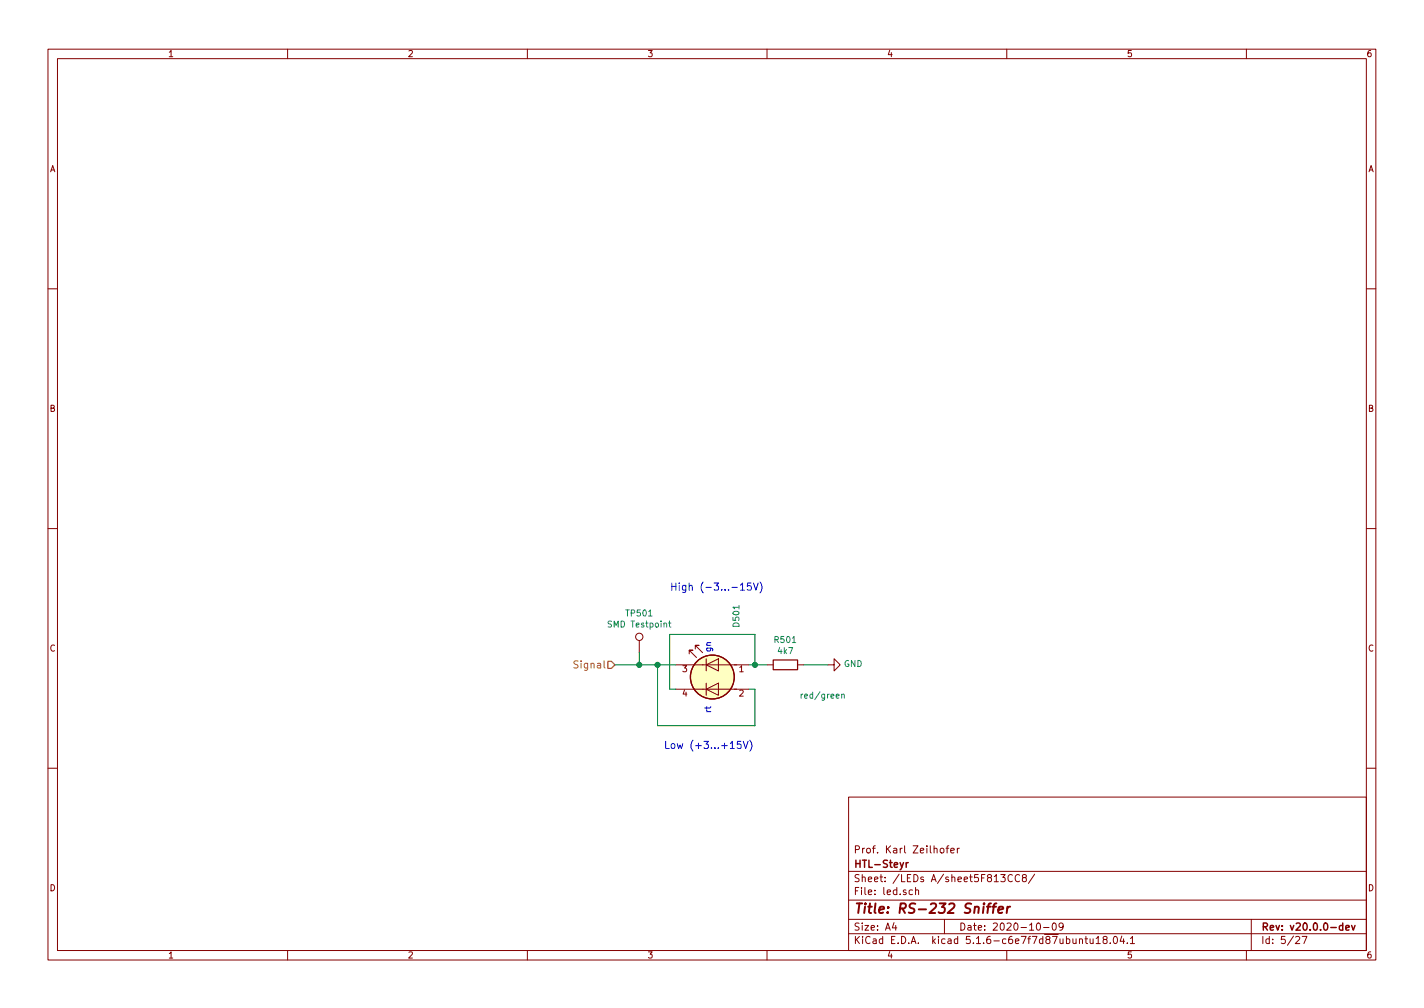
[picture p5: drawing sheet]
<svg xmlns="http://www.w3.org/2000/svg" width="297mm" height="210mm" viewBox="0 0 297 210" stroke-linecap="round" stroke-linejoin="round" font-family="sans-serif">
<g fill="none" stroke="#840000" stroke-width=".21">
<path d="M10 10.3h277v189.9h-277zM12 12.2h273v186.1h-273zM60 10.3v1.9M110 10.3v1.9M160 10.3v1.9M210 10.3v1.9M260 10.3v1.9M10 60.2h2M285 60.2h2M10 110.3h2M285 110.3h2M133.3 133.6v2.5"/>
<path d="M141 138.7h15.2M143.8 136.4v-.8h.7h-.7l1.5 1.6M145 135.4v-.8h.8h-.8l1.6 1.5M147.3 138.7l2.6-1.3v2.5zM147.3 137.4v2.5M160 138.7h1.3M166.4 138.7h1.2M172.7 138.7h1.3v-1.3l1.3 1.3-1.3 1.2v-1.2M141 143.8h15.2M147.3 143.8l2.6-1.3v2.5zM147.3 142.5v2.5M10 160.2h2"/>
<path d="M177 166.3h108v32h-108zM196.2 177.1l.2-.2 .4 .2 .1 .5-.1 .2-.4 .1-.2-.1zM197.3 176.9h.6M197.9 176.4l-.3 .3v1.2M198.3 177.4l.8-.1-.1-.3-.4-.1-.3 .2 .1 .7h.6M199.7 176.9v1M200.1 176.9l-.4 .3M285 160.2h2M60 198.3v1.9M110 198.3v1.9M160 198.3v1.9M177 194.8h108"/>
<path d="M177 191.8h108M177 187.8h108M177 181.8h108M186.5 192.5l-.4 1h1M186.8 193v1M190.3 185.7l-.4-.1-.3 .3 .1 .6 .2 .1 .4-.1M191 185.7l.2-.1 .4 .1v.9M191 185.1v1.5M197 191.8v3M208.8 182.4h.9l-.5 .6 .4 .1v.7l-.2 .1-.6-.1M210 198.3v1.9M211.2 182.6a.59 .59 0 0 0-.8 0 .59 .59 0 0 0-.1 .7 .56 .56 0 0 0 .2 .5 .56 .56 0 0 0 .7 0"/>
<path d="M212.7 182.6a.59 .59 0 0 0-.8 0 .59 .59 0 0 0-.1 .7 .56 .56 0 0 0 .2 .5 .56 .56 0 0 0 .7 0M213.5 183.1l-.2-.2v-.3l.2-.2 .5 .1v.4l-.6 .2-.1 .3v.4l.2 .1 .5-.1 .1-.2-.1-.4-.2-.1M215.8 182.3l-1.3 2M216.3 192.7l.3-.2a.81 .81 0 0 1 .5 .8 .81 .81 0 0 1-.5 .7l-.3-.1-.1-.4zM217.7 193.5h1.1M219.6 192.7l.4-.2a.86 .86 0 0 1-.2 1.5l-.2-.1-.1-.4zM221.8 193.2l-.3 .3h-.3l-.3-.3 .2-.6 .4-.1 .2 .2a1.13 1.13 0 0 1-.2 1.2l-.4 .1M225.2 196l.2-.2 .3 .1 .1 .9M226.3 195.8h.6M226.5 195.3v1.3l.4 .2M227.4 195.8l.1 .9 .3 .1 .2-.1M228 195.8v1"/>
<path d="M228.7 195.8l.4-.5v1.5M228.7 196.8h.8M230.4 196l-.3-.2v-.3l.3-.2 .4 .1 .1 .4-.7 .2-.1 .3v.4l.3 .1h.3l.2-.3v-.4l-.2-.1M231.6 196.7v.1M232.4 195.4l.2-.1a.8 .8 0 0 1 .5 .8 .8 .8 0 0 1-.5 .7 1 1 0 0 1-.2-1.4zM234 195.2l-.3 1.1h.9M234.4 195.8v1M235.2 196.7v.1M235.8 195.8l.4-.5v1.5M235.8 196.8h.9M260 198.3v1.9M261 191.8v6.5"/>
<path d="M270.3 195.5l.5-.2 .3 .5-.9 1h.9M271.6 195.3h1l-.6 1.5"/>
<circle cx="133.3" cy="132.8" r=".76"/>
</g>
<path d="M189 179.9v1M189.5 179.9l-.5 .3M280.1 193.1l-.4-.1-.3 .3 .1 .6 .2 .1 .4-.1M280.1 192.5v1.5M280.7 193.5l.8-.1-.1-.3-.5-.1-.2 .2 .1 .7h.6M281.9 193l.4 1 .4-1" fill="none" stroke="#840000" stroke-width=".3"/>
<path d="M205.9 189.1h.7M206.7 188.4l-.4 .1-.1 .2-.2 1.7M207 189.1h.8M207.8 188.4l-.3 .1-.2 .2-.2 1.7M208.3 189.8l.9-.2v-.4h-.8l-.2 1 .3 .2 .5-.1M210.2 189.1l-.2 1.3M210.7 189.1l-.4 .1-.2 .3" fill="none" stroke="#840000" stroke-width=".41"/>
<path d="M139.5 130h.5M139.6 129.5v1.1l.4 .2M167.1 144.8v.8M167.5 144.8l-.4 .2M175.6 144.9h.5v.7" fill="none" stroke="#008484" stroke-width=".21"/>
<circle cx="148.6" cy="141.2" r="4.6" fill="#ffffc2" stroke="#ffffc2" stroke-width=".21"/>
<g fill="none" stroke="#840000" stroke-width=".25">
<path d="M161.3 137.7h5.1v2h-5.1z"/>
<circle cx="148.6" cy="141.2" r="4.6"/>
</g>
<path d="M128.3 138.7h12.7M133.3 136.1v2.6M137.2 138.7v12.7h20.3v-7.6h-1.3M156.2 138.7h3.8M157.5 138.7v-6.4h-17.8v11.5h1.3M167.6 138.7h5.1" fill="none" stroke="#008400" stroke-width=".21"/>
<path d="M126.8 137.9h.7l.8 .8-.8 .7h-.7z" fill="none" stroke="#848400" stroke-width=".25"/>
<path d="M154.5 122l.4-.4v1.5M154.5 123.1h.8M156.7 121.6h-.7l-.1 .7 .2-.1h.5l.1 .2v.6l-.2 .1-.6-.1M157.2 121.6l.5 1.5 .5-1.5M158.5 121.4a1.71 1.71 0 0 1 0 2.3M154.6 154.6h-.8v.7l.2-.1 .5 .1 .1 .2v.5l-.3 .1-.5-.1M155 154.6l.5 1.5 .6-1.5M156.4 154.4a1.71 1.71 0 0 1 0 2.3" fill="none" stroke="#0000c2" stroke-width=".21"/>
<g fill="#008400" stroke="#008400" stroke-width=".25">
<circle cx="137.2" cy="138.7" r=".51"/>
<circle cx="157.5" cy="138.7" r=".51"/>
<circle cx="133.4" cy="138.7" r=".51"/>
</g>
<text font-size="2.8" fill="#840000" x="178" y="190.5">Title: RS-232 Sniffer</text>
<g font-size="2.1" fill="#0000c2">
<text x="139.7" y="123.2">High (-3...-15V)</text>
<text x="138.4" y="156.2">Low (+3...+15V)</text>
</g>
<text font-size="2.1" fill="#848400" x="120.2" y="139.4">Signal</text>
<g font-size="2.1" fill="#840000">
<text x="178" y="178">Prof. Karl Zeilhofer</text>
<text x="178" y="184">Sheet: /LEDs A/sheet5F813CC8/</text>
<text x="178" y="181">HTL-Steyr</text>
<text x="178" y="186.7">File: led.sch</text>
<text x="178" y="196.9">KiCad E.D.A. kicad 5.1.6-c6e7f7d87ubuntu18.04.1</text>
<text x="178" y="194.1">Size: A4</text>
<text x="200" y="194.1">Date: 2020-10-09</text>
<text x="263" y="194.1">Rev: v20.0.0-dev</text>
<text x="263" y="196.9">Id: 5/27</text>
</g>
<g font-size="1.8" fill="#840000">
<text x="35" y="11.9">1</text>
<text x="85" y="11.9">2</text>
<text x="135" y="11.9">3</text>
<text x="185" y="11.9">4</text>
<text x="235" y="11.9">5</text>
<text x="285" y="11.9">6</text>
<text x="10.4" y="35.9">A</text>
<text x="285.4" y="35.9">A</text>
<text x="10.4" y="85.9">B</text>
<text x="285.4" y="85.9">B</text>
<text x="10.4" y="135.9">C</text>
<text x="285.4" y="135.9">C</text>
<text x="142.4" y="140.2">3</text>
<text x="154.2" y="140.2">1</text>
<text x="142.4" y="145.3">4</text>
<text x="154.2" y="145.3">2</text>
<text x="10.4" y="185.9">D</text>
<text x="285.4" y="185.9">D</text>
<text x="35" y="199.9">1</text>
<text x="85" y="199.9">2</text>
<text x="135" y="199.9">3</text>
<text x="185" y="199.9">4</text>
<text x="235" y="199.9">5</text>
<text x="285" y="199.9">6</text>
</g>
<g font-size="1.8" fill="#008484">
<text x="127.2" y="130.9">SMD Testpoint</text>
<text x="130.8" y="128.6">TP501</text>
<text x="154.2" y="130.6" transform="rotate(-90 154.2 130.6)">D501</text>
<text x="161.7" y="134.1">R501</text>
<text x="162.4" y="136.4">4k7</text>
<text x="176" y="139.1">GND</text>
<text x="167.6" y="145.7">red/green</text>
</g>
<g font-size="1.8" fill="#0000c2">
<text x="148.3" y="136.1" transform="rotate(-90 148.3 136.1)">gn</text>
<text x="148.3" y="148.8" transform="rotate(-90 148.3 148.8)">rt</text>
</g>
</svg>
